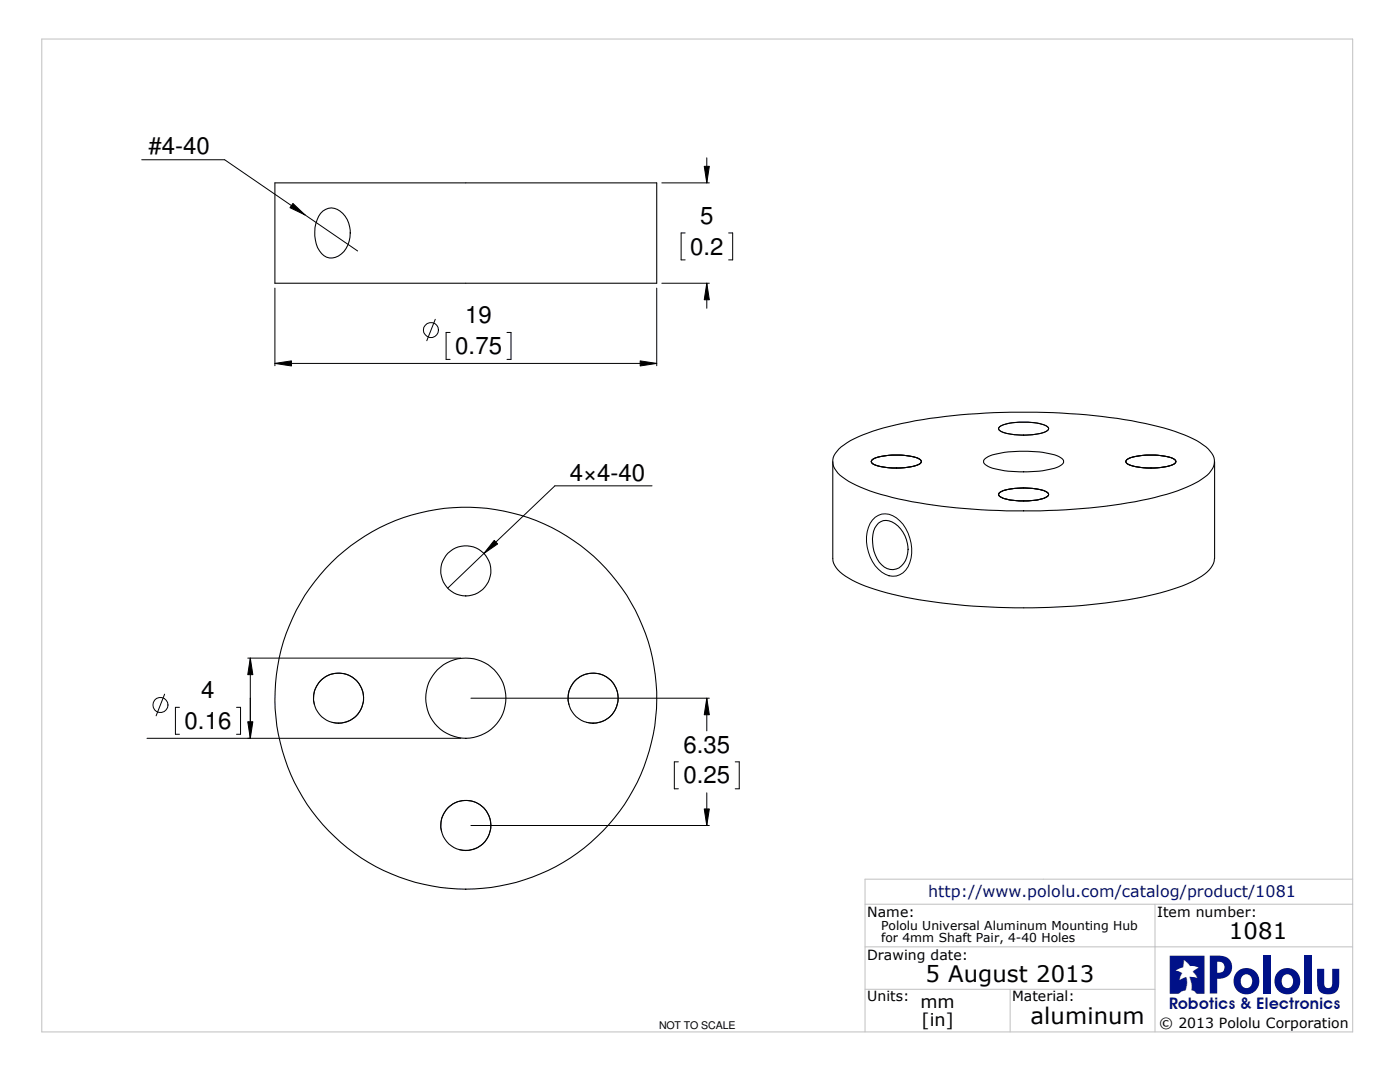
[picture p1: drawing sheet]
<svg xmlns="http://www.w3.org/2000/svg" width="279mm" height="216mm" viewBox="0 0 279 216" stroke-linecap="round" stroke-linejoin="round" font-family="sans-serif">
<path d="M8.3 7.8h261.7v198.1h-261.7zM270 175.4h-97.4v30.5M172.6 188.9h97.4M172.6 197.4h57.9M172.6 180.4h97.4M201.6 197.4v8.5M230.5 180.4v25.5" fill="none" stroke="#c0c0c0" stroke-width=".2"/>
<g fill="none" stroke="#000" stroke-width=".21">
<path d="M54.9 36.5h76.2v20h-76.2zM64.4 42.1a3 3 0 0 1 4.5 1 5.7 5.7 0 0 1-1.4 8 2.63 2.63 0 0 1-3.7-1.1 7.2 7.2 0 0 1 .2-7.4zM166.2 92.1v19.3a4.4 4.4 0 0 0 2.5 3.6 37.5 37.5 0 0 0 13.3 4.4 130.8 130.8 0 0 0 47.2-.5 29.6 29.6 0 0 0 11.2-4.3 4.4 4.4 0 0 0 2-3.2v-19.3M167.4 89.6a23.4 23.4 0 0 1 10.1-4.5 108.9 108.9 0 0 1 24.2-2.8 135.2 135.2 0 0 1 16.7 .6 67.4 67.4 0 0 1 18.9 4.3 10.3 10.3 0 0 1 4.8 3.7 3.1 3.1 0 0 1-.8 3.5 21.7 21.7 0 0 1-9.7 4.5 113.6 113.6 0 0 1-32.4 3 92.3 92.3 0 0 1-25.6-3.9 17.9 17.9 0 0 1-6.4-3.6 3.2 3.2 0 0 1 .2-4.8zM174.1 91.7a7.3 7.3 0 0 1 3.9-.9h1.8a8.6 8.6 0 0 1 3.9 .9 .54 .54 0 0 1 .1 .6 .54 .54 0 0 1-.5 .4 13.9 13.9 0 0 1-9.1-.2l-.2-.1a.39 .39 0 0 1 .1-.7zM196.4 91.7a5.7 5.7 0 0 1 3.5-1.3 24.2 24.2 0 0 1 11.4 .7l.4 .2a.81 .81 0 0 1 .6 .8 .81 .81 0 0 1-.6 .8 16.6 16.6 0 0 1-7.4 1.2 16.6 16.6 0 0 1-7.4-1.2 .82 .82 0 0 1-.5-1.2zM199.5 85.2a7.3 7.3 0 0 1 3.9-1h1.8a6.1 6.1 0 0 1 4 1.1l.1 .3a3.6 3.6 0 0 1-2.7 1.1 12.5 12.5 0 0 1-7-.8l-.2-.1a.39 .39 0 0 1 .1-.6zM199.5 98.3a11.1 11.1 0 0 1 6.3-.8 6 6 0 0 1 3.4 1l.1 .1a2.45 2.45 0 0 1-2.1 1.1 15.2 15.2 0 0 1-7.4-.5l-.4-.3a.39 .39 0 0 1 .1-.6zM224.9 91.7a7.3 7.3 0 0 1 3.9-.9h1.8a8.6 8.6 0 0 1 3.9 .9 .54 .54 0 0 1 .1 .6 .54 .54 0 0 1-.5 .4 13.9 13.9 0 0 1-9.1-.2l-.2-.1a.39 .39 0 0 1 .1-.7zM175.3 104.4a2.79 2.79 0 0 1 3.9 .5 6 6 0 0 1 1.1 7.5 2.86 2.86 0 0 1-4.8-.2 7.5 7.5 0 0 1-.9-6.8z"/>
<circle cx="93" cy="113.9" r="5"/>
<circle cx="67.6" cy="139.3" r="5"/>
<circle cx="93" cy="139.3" r="38.1"/>
<circle cx="93" cy="139.3" r="8"/>
<circle cx="118.4" cy="139.3" r="5"/>
<circle cx="93" cy="164.7" r="5"/>
</g>
<g fill="none" stroke="#000" stroke-width=".2">
<path d="M28.3 31.9h16.5l26.6 18.2M132.1 36.5h9.5M140.5 33.2h1.1l-.5 3.3zM141.1 31.5v5M54.9 57.5v15.5M58.5 40.6l2.4 2.3-3-1.5zM131.1 57.5v15.5M132.1 56.5h9.5M136.7 46.5h-.8v5.4h.8M141.1 56.5l.5 3.3h-1.1zM141.1 56.5v5M145.4 46.5h.8v5.4h-.8"/>
<path d="M54.9 72.5l3.3-.5v1zM54.9 72.5h76.2M86.9 63.7l-1.7 4.3M89.8 66.3h-.8v5.4h.8M101.2 66.3h.8v5.4h-.8M127.8 72l3.3 .5-3.3 .5zM130.1 96.9h-19.4l-21.3 20.4M173.9 91.9a6.8 6.8 0 0 1 4.5-1.1l3.5 .3a2.4 2.4 0 0 1 2 1 1.45 1.45 0 0 1-1.3 .9 14.7 14.7 0 0 1-8.4-.4l-.3-.5zM174.1 91.7a11.8 11.8 0 0 1 7.4-.7 3.3 3.3 0 0 1 2.4 1 .98 .98 0 0 1-1 .9 15 15 0 0 1-8.5-.2l-.5-.5zM199.5 98.3a11.5 11.5 0 0 1 6.6-.8l.8 .1a3.3 3.3 0 0 1 2.4 1 .98 .98 0 0 1-1 .8 15 15 0 0 1-8.5-.2l-.5-.4zM199.5 85.2a10.6 10.6 0 0 1 6.6-.9l1.5 .3a2.54 2.54 0 0 1 1.7 .8 .97 .97 0 0 1-1 .9 15 15 0 0 1-8.5-.2l-.5-.5zM199.5 98.3a11.5 11.5 0 0 1 6.6-.8l.8 .1a3.3 3.3 0 0 1 2.4 1 .98 .98 0 0 1-1 .8 14.2 14.2 0 0 1-8.5-.2l-.5-.4z"/>
<path d="M224.7 91.9a6.8 6.8 0 0 1 4.5-1.1l3.5 .3a2.4 2.4 0 0 1 2 1 1.45 1.45 0 0 1-1.3 .9 14.7 14.7 0 0 1-8.4-.4l-.3-.5zM224.9 91.7a11.8 11.8 0 0 1 7.4-.7 3.3 3.3 0 0 1 2.4 1 .98 .98 0 0 1-1 .9 15 15 0 0 1-8.5-.2l-.5-.5zM98.6 107.8l.7 .7-2.7 1.9zM174.1 103.8a3.5 3.5 0 0 1 5.5 .1 8.3 8.3 0 0 1 1.6 9.2 3.3 3.3 0 0 1-5.2 1.1 8.3 8.3 0 0 1-2.3-9.8zM32.9 138.5l-1.7 4.3M49.4 131.3h42.5M50 131.3l.5 3.3h-1.1zM50 131.3v16M94 139.3h47.6M141.1 139.3l.5 3.3h-1.1zM141.1 139.3v6.5M29.3 147.3h62.6"/>
<path d="M35.8 141.1h-.8v5.4h.8M47.2 141.1h.8v5.4h-.8M49.4 144h1.1l-.5 3.3zM62.7 140.6a5 5 0 0 1 4.5-6.3 5 5 0 0 1 5.4 5.5 5 5 0 0 1-6.3 4.3M113.5 140.6a5 5 0 0 1 4.5-6.3 5 5 0 0 1 5.4 5.5 5 5 0 0 1-6.3 4.3M135.4 152h-.8v5.4h.8M141.1 158.2v6.5M146.7 152h.8v5.4h-.8M88.1 166a5 5 0 0 1 4.5-6.3 5 5 0 0 1 5.4 5.5 5 5 0 0 1-6.3 4.3M94 164.7h47.6M140.5 161.4h1.1l-.5 3.3z"/>
<circle cx="86" cy="65.8" r="1.49"/>
<circle cx="32" cy="140.7" r="1.52"/>
</g>
<path d="M140.5 33.2h1.1l-.5 3.3zM58.5 40.6l2.4 2.3-3-1.5zM141.1 56.5l.5 3.3h-1.1zM54.9 72.5l3.3-.5v1zM127.8 72l3.3 .5-3.3 .5zM98.6 107.8l.7 .7-2.7 1.9zM50 131.3l.5 3.3h-1.1zM141.1 139.3l.5 3.3h-1.1zM49.4 144h1.1l-.5 3.3zM140.5 161.4h1.1l-.5 3.3z" fill="#000"/>
<text font-size="10" fill="#018" x="240.8" y="198.2">Pololu</text>
<text font-size="9.9" fill="#018" x="232.7" y="201.3">Q</text>
<g font-size="4.8">
<text x="29.6" y="30.8">#4-40</text>
<text x="139.7" y="44.7">5</text>
<text x="137.7" y="50.8">0.2</text>
<text x="92.8" y="64.5">19</text>
<text x="90.8" y="70.7">0.75</text>
<text x="113.7" y="95.9">4×4-40</text>
<text x="40.2" y="139.3">4</text>
<text x="36.8" y="145.5">0.16</text>
<text x="136.4" y="150.2">6.35</text>
<text x="136.4" y="156.3">0.25</text>
</g>
<g font-size="4.5">
<text x="245.2" y="187.5">1081</text>
<text x="184.7" y="195.9">5 August 2013</text>
<text x="205.7" y="204.4">aluminum</text>
</g>
<g font-size="3.5">
<text x="183.7" y="201.2">mm</text>
<text x="183.9" y="204.7">[in]</text>
</g>
<g font-size="3.2" fill="#018">
<text x="185.3" y="178.9">http://www.pololu.com/catalog/product/1081</text>
<text x="233.3" y="201.3">Robotics &amp; Ele tronics</text>
<text x="255.3" y="201.3">c</text>
</g>
<g font-size="2.8">
<text x="173.1" y="183">Name:</text>
<text x="230.9" y="183">Item number:</text>
<text x="173.1" y="191.5">Drawing date:</text>
<text x="173.1" y="199.8">Units:</text>
<text x="202" y="199.8">Material:</text>
<text x="231.4" y="205.1">© 2013 Pololu Corporation</text>
</g>
<g font-size="2.5">
<text x="175.9" y="185.6">Pololu Universal Aluminum Mounting Hub</text>
<text x="175.9" y="188">for 4mm Shaft Pair, 4-40 Holes</text>
</g>
<text font-size="2.1" x="131.5" y="205.4">NOT TO SCALE</text>
</svg>
